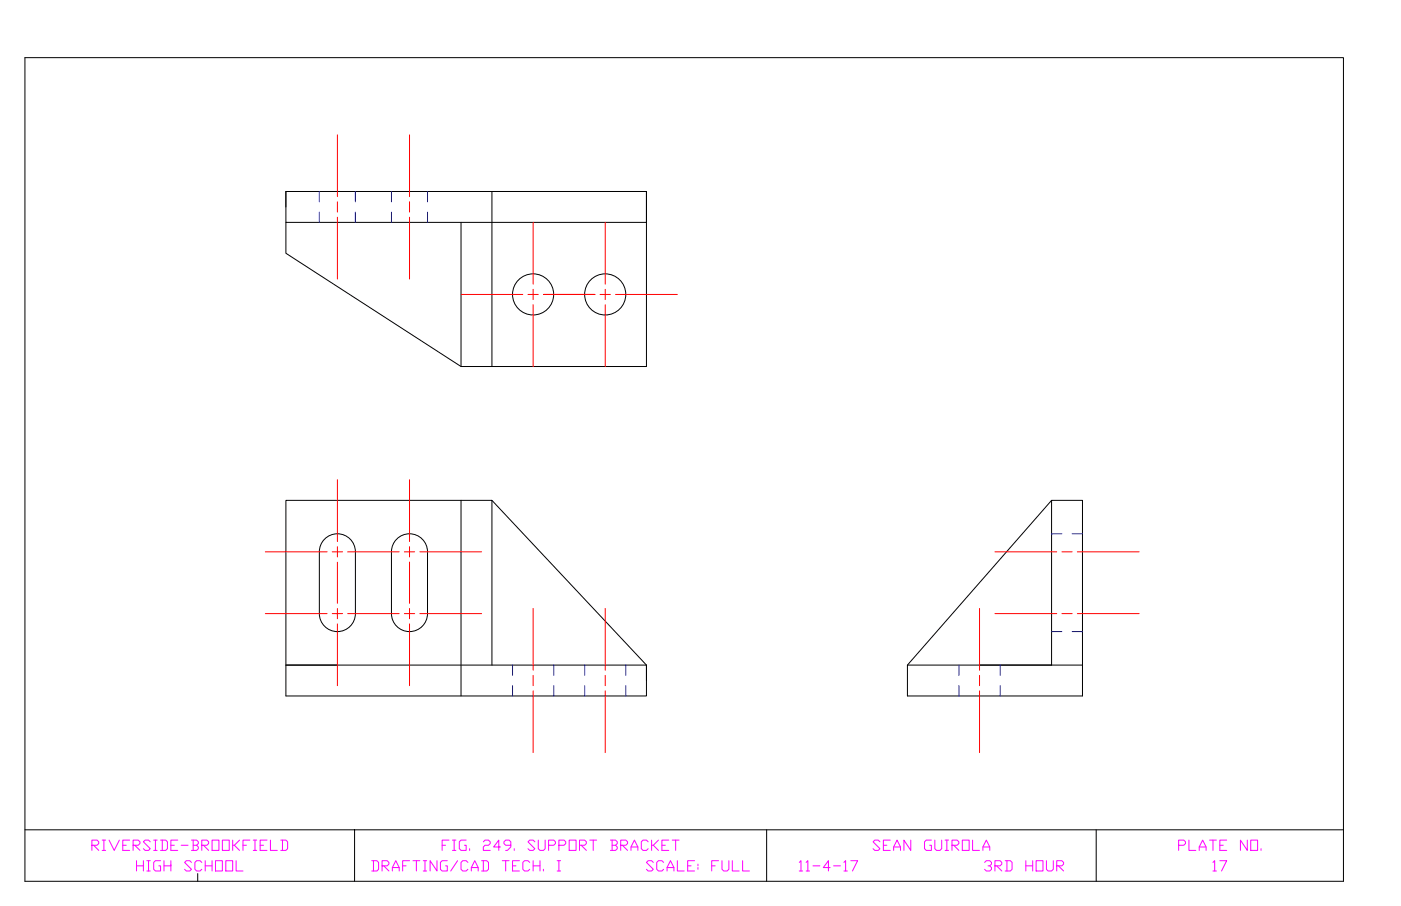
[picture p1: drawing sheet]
<svg xmlns="http://www.w3.org/2000/svg" width="432mm" height="279mm" viewBox="0 0 432 279" stroke-linecap="round" stroke-linejoin="round" font-family="sans-serif">
<!-- layer: Boarder Line -->
<path d="M7.7 17.8h406.4v254h-406.4M7.7 255.9h406.4M109.3 255.9v15.9M236.3 255.9v15.9M337.9 255.9v15.9" fill="none" stroke="#000" stroke-width=".31"/>
<!-- layer: 0 -->
<g fill="none" stroke="#000" stroke-width=".31">
<path d="M7.7 17.8v254M88.1 59.1h111.1v53.9h-57.1v-44.4M88.1 59.1v9.5h111.1v-9.5h-47.6v53.9M88.1 59.1v4.7M88.1 68.6v9.5l54 34.9M142.1 154.3v60.3M151.6 154.3l47.6 50.8v4.8M324.1 154.3l-44.4 50.8M98.4 170.2a5.6 5.6 0 0 1 5.6-5.6 5.6 5.6 0 0 1 5.5 5.6M98.4 170.2v19a5.6 5.6 0 0 0 5.6 5.6 5.6 5.6 0 0 0 5.5-5.6v-19M120.7 170.2a5.6 5.6 0 0 1 5.5-5.6 5.6 5.6 0 0 1 5.6 5.6M120.7 170.2v19a5.6 5.6 0 0 0 5.5 5.6 5.6 5.6 0 0 0 5.6-5.6v-19"/>
<path d="M104 205.1h-15.9h111.1v9.5h-111.1v-60.3h63.5v50.8M301.9 205.1h22.2v-50.8h9.5v60.3h-53.9v-9.5h53.9"/>
<circle cx="164.3" cy="90.8" r="6.3"/>
<circle cx="186.5" cy="90.8" r="6.3"/>
</g>
<!-- layer: Center Lines -->
<g fill="none" stroke="#f00" stroke-width=".31">
<path d="M104 41.6v19M126.2 41.6v19M104 62.2v3.2M104 67v19M126.2 62.2v3.2M126.2 67v19M164.3 68.6v19M186.5 68.6v19M142.1 90.8h19M162.7 90.8h3.2M164.3 89.2v3.2M164.3 94v19"/>
<path d="M167.5 90.8h15.9M185 90.8h3.1M186.5 89.2v3.2M186.5 94v19M189.7 90.8h19.1M104 148v19M126.2 148v19M81.8 170.2h19M102.4 170.2h3.2M104 168.6v3.2M104 173.4v12.7M107.2 170.2h15.8"/>
<path d="M124.6 170.2h3.2M126.2 168.6v3.2M126.2 173.4v12.7M129.4 170.2h19M306.7 170.2h19M327.3 170.2h3.2M332 170.2h19.1M81.8 189.2h19M102.4 189.2h3.2M104 187.6v3.2M104 192.4v19.1M107.2 189.2h15.8"/>
<path d="M124.6 189.2h3.2M126.2 187.6v3.2M126.2 192.4v19.1M129.4 189.2h19M164.3 187.6v19.1M186.5 187.6v19.1M301.9 187.6v19.1M306.7 189.2h19M327.3 189.2h3.2M332 189.2h19.1M164.3 208.3v3.2M164.3 213v19.1"/>
<path d="M186.5 208.3v3.2M186.5 213v19.1M301.9 208.3v3.2M301.9 213v19.1"/>
</g>
<!-- layer: Hidden Lines -->
<g fill="none" stroke="#00f" stroke-width=".31">
<path d="M98.4 59.1v3.1M109.5 59.1v3.1M120.7 59.1v3.1M131.8 59.1v3.1M98.4 65.4v3.2M109.5 65.4v3.2M120.7 65.4v3.2M131.8 65.4v3.2M324.1 164.6h3.2M330.5 164.6h3.1M324.1 194.8h3.2M330.5 194.8h3.1"/>
<path d="M158 205.1v3.2M158 211.5v3.1M170.7 205.1v3.2M170.7 211.5v3.1M180.2 205.1v3.2M180.2 211.5v3.1M192.9 205.1v3.2M192.9 211.5v3.1M295.6 205.1v3.2M295.6 211.5v3.1M308.3 205.1v3.2M308.3 211.5v3.1"/>
</g>
<g font-size="6.6" fill="#f0f">
<text x="27.5" y="263.5">RIVERSIDE-BROOKFIELD</text>
<text x="135.5" y="263.5">FIG. 249. SUPPORT BRACKET</text>
<text x="268.1" y="263.5">SEAN GUIROLA</text>
<text x="362.3" y="263.5">PLATE NO.</text>
<text x="41.3" y="269.9">HIGH SCHOOL</text>
<text x="113.6" y="269.9">DRAFTING/CAD TECH. I SCALE: FULL</text>
<text x="245.5" y="269.9">11-4-17 3RD HOUR</text>
<text x="372.9" y="269.9">17</text>
</g>
<text font-size="2.6" x="108.3" y="257.2">XX</text>
</svg>
